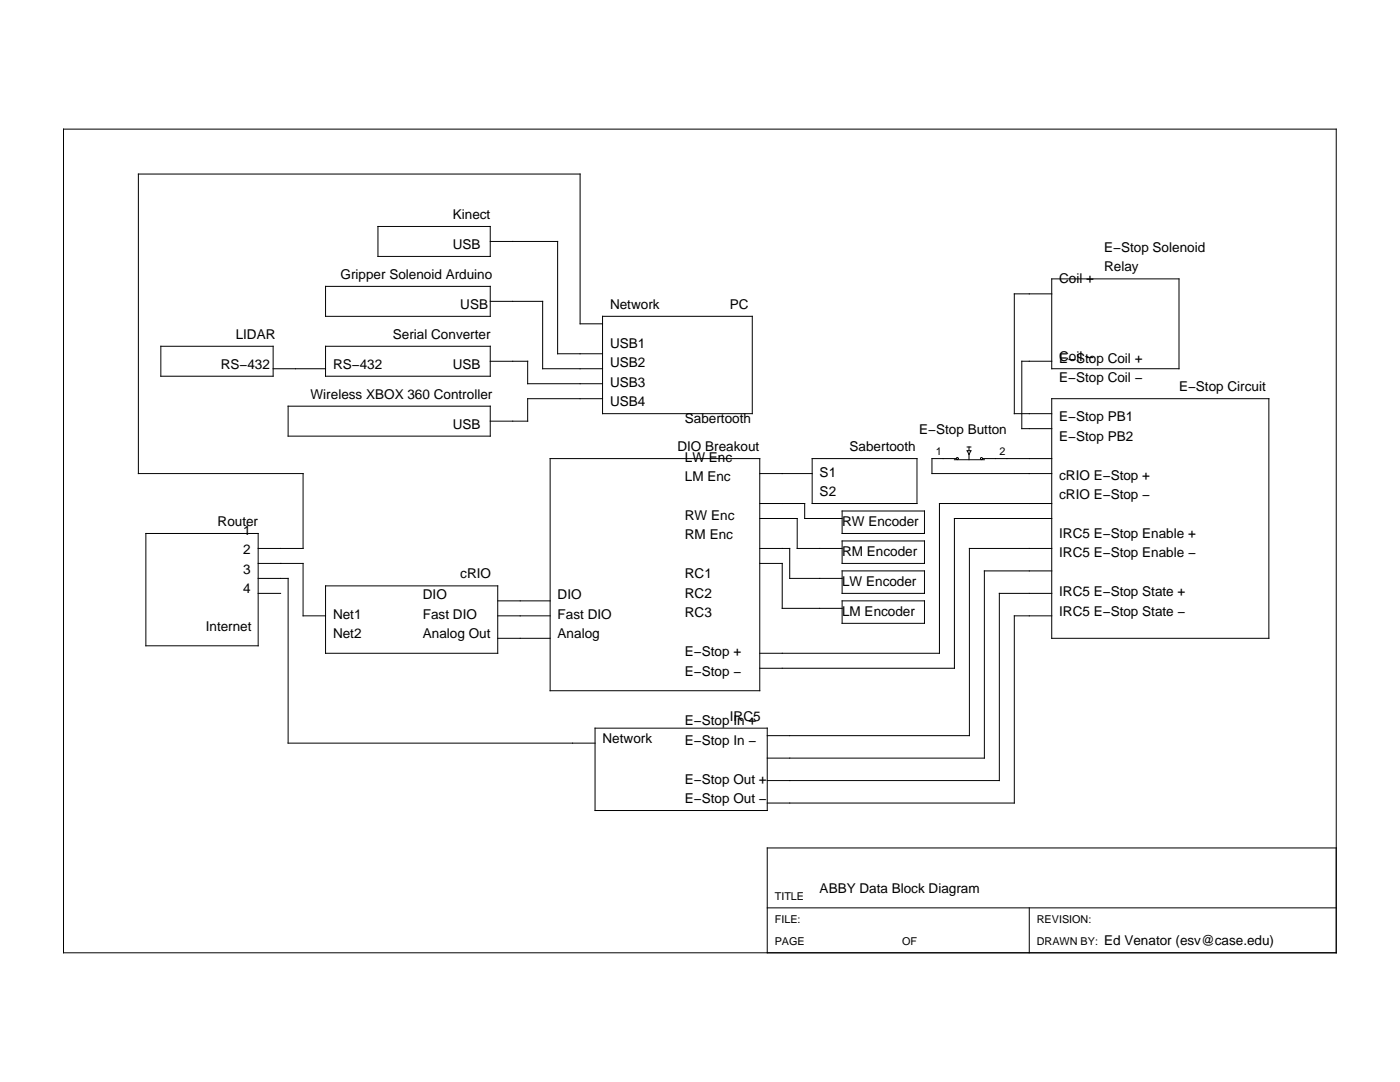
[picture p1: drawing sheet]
<svg xmlns="http://www.w3.org/2000/svg" width="279mm" height="216mm" viewBox="0 0 279 216" stroke-linecap="round" stroke-linejoin="round" font-family="sans-serif">
<g fill="none" stroke="#000" stroke-width=".2">
<path d="M12.7 25.8h254v164.3h-254zM65 57.1h32.8v6h-32.8zM75.4 45.2h22.4v6h-22.4zM97.8 48.2h13.5v22.4h9M209.9 55.6h25.4v18h-25.4zM209.9 58.6h-7.5v23.9h7.5M32.1 69.1h22.4v6h-22.4zM54.5 73.6h10.5M65 69.1h32.8v6h-32.8zM97.8 60.1h10.5v13.5h12M97.8 72.1h7.5v4.5h15M120.3 64.6h-4.5v-29.9h-88.2v59.8h32.9v14.9h-9"/>
<path d="M120.3 63.1h29.8v19.4h-29.8zM120.3 79.6h-15v4.4h-7.5M209.9 79.6h43.3v47.8h-43.3zM209.9 72.1h-6v13.4h6M57.5 81h40.3v6h-40.3zM109.8 91.5h41.8v46.3h-41.8zM151.6 94.5h10.5M162.1 91.5h20.9v9h-20.9zM190.5 91.7h6M190.8 91.5h-4.8v3h23.9M193 89.2h.8M193 89.9h.8l-.4 .8z"/>
<path d="M193.4 89.2v.7M193.4 90.7v1M196.1 91.5h13.8M29.1 106.4h22.4v22.5h-22.4zM51.5 118.4h4.5M51.5 112.4h9v10.5h4.5M51.5 115.4h6v32.9h61.3M65 116.9h34.3v13.5h-34.3zM99.3 119.9h10.5M151.6 100.5h9v3h7.5M151.6 103.5h7.5v5.9h9M151.6 112.4h4.5v9h12"/>
<path d="M151.6 109.4h6v6h10.5M168.1 102h16.4v4.4h-16.4zM168.1 107.9h16.4v4.5h-16.4zM168.1 113.9h16.4v4.5h-16.4zM168.1 119.9h16.4v4.5h-16.4zM209.9 100.5h-22.4v29.9h-35.9M209.9 103.5h-19.4v29.8h-38.9M209.9 118.4h-10.5v37.4h-46.3M209.9 113.9h-13.4v37.4h-43.4M209.9 109.4h-16.4v37.4h-40.4M99.3 122.9h10.5M99.3 127.4h10.5"/>
<path d="M209.9 122.9h-7.5v37.3h-49.3M118.8 145.3h34.3v16.4h-34.3zM266.7 169.2h-113.6v20.9M153.1 181.2h113.6M205.4 181.2v8.9"/>
<circle cx="191.1" cy="91.5" r=".21"/>
<circle cx="195.9" cy="91.5" r=".21"/>
</g>
<g font-size="2.7">
<text x="90.4" y="43.7">Kinect</text>
<text x="90.4" y="49.7">USB</text>
<text x="220.4" y="50.3">E−Stop Solenoid</text>
<text x="68" y="55.6">Gripper Solenoid Arduino</text>
<text x="211.4" y="56.5">Coil +</text>
<text x="220.4" y="54.2">Relay</text>
<text x="91.9" y="61.6">USB</text>
<text x="121.7" y="61.6">Network</text>
<text x="145.7" y="61.6">PC</text>
<text x="47" y="67.6">LIDAR</text>
<text x="78.4" y="67.6">Serial Converter</text>
<text x="121.7" y="69.4">USB1</text>
<text x="44.1" y="73.6">RS−432</text>
<text x="66.5" y="73.6">RS−432</text>
<text x="90.4" y="73.6">USB</text>
<text x="121.7" y="73.3">USB2</text>
<text x="121.7" y="77.2">USB3</text>
<text x="211.4" y="72.1">Coil −</text>
<text x="211.4" y="72.4">E−Stop Coil +</text>
<text x="211.4" y="76.3">E−Stop Coil −</text>
<text x="62" y="79.6">Wireless XBOX 360 Controller</text>
<text x="121.7" y="81">USB4</text>
<text x="235.3" y="78.1">E−Stop Circuit</text>
<text x="90.4" y="85.5">USB</text>
<text x="136.7" y="84.3">Sabertooth</text>
<text x="183.5" y="86.7">E−Stop Button</text>
<text x="211.4" y="84">E−Stop PB1</text>
<text x="211.4" y="87.9">E−Stop PB2</text>
<text x="135.2" y="90">DIO Breakout</text>
<text x="136.7" y="92.1">LW Enc</text>
<text x="136.7" y="96">LM Enc</text>
<text x="163.6" y="95.1">S1</text>
<text x="169.6" y="90">Sabertooth</text>
<text x="211.4" y="95.7">cRIO E−Stop +</text>
<text x="163.6" y="99">S2</text>
<text x="211.4" y="99.6">cRIO E−Stop −</text>
<text x="43.4" y="105">Router</text>
<text x="48.5" y="106.7">1</text>
<text x="136.7" y="103.8">RW Enc</text>
<text x="136.7" y="107.6">RM Enc</text>
<text x="168.1" y="105">RW Encoder</text>
<text x="211.4" y="107.3">IRC5 E−Stop Enable +</text>
<text x="48.5" y="110.6">2</text>
<text x="168.1" y="110.9">RM Encoder</text>
<text x="211.4" y="111.2">IRC5 E−Stop Enable −</text>
<text x="48.5" y="114.5">3</text>
<text x="48.5" y="118.4">4</text>
<text x="84.4" y="119.6">DIO</text>
<text x="91.9" y="115.4">cRIO</text>
<text x="111.3" y="119.6">DIO</text>
<text x="136.7" y="115.4">RC1</text>
<text x="136.7" y="119.3">RC2</text>
<text x="168.1" y="116.9">LW Encoder</text>
<text x="211.4" y="119">IRC5 E−Stop State +</text>
<text x="41.1" y="125.9">Internet</text>
<text x="66.5" y="123.5">Net1</text>
<text x="84.4" y="123.5">Fast DIO</text>
<text x="111.3" y="123.5">Fast DIO</text>
<text x="136.7" y="123.2">RC3</text>
<text x="168.1" y="122.9">LM Encoder</text>
<text x="211.4" y="122.9">IRC5 E−Stop State −</text>
<text x="66.5" y="127.4">Net2</text>
<text x="84.4" y="127.4">Analog Out</text>
<text x="111.3" y="127.4">Analog</text>
<text x="136.7" y="131">E−Stop +</text>
<text x="136.7" y="134.8">E−Stop −</text>
<text x="145.7" y="143.8">IRC5</text>
<text x="120.3" y="148.3">Network</text>
<text x="136.7" y="144.7">E−Stop In +</text>
<text x="136.7" y="148.6">E−Stop In −</text>
<text x="136.7" y="156.4">E−Stop Out +</text>
<text x="136.7" y="160.2">E−Stop Out −</text>
<text x="163.6" y="178.2">ABBY Data Block Diagram</text>
<text x="220.4" y="188.6">Ed Venator (esv@case.edu)</text>
</g>
<g font-size="2.2">
<text x="186.7" y="90.8">1</text>
<text x="199.4" y="90.8">2</text>
<text x="154.6" y="179.7">TITLE</text>
<text x="154.6" y="184.1">FILE:</text>
<text x="206.9" y="184.1">REVISION:</text>
<text x="154.6" y="188.6">PAGE</text>
<text x="180" y="188.6">OF</text>
<text x="206.9" y="188.6">DRAWN BY:</text>
</g>
</svg>
